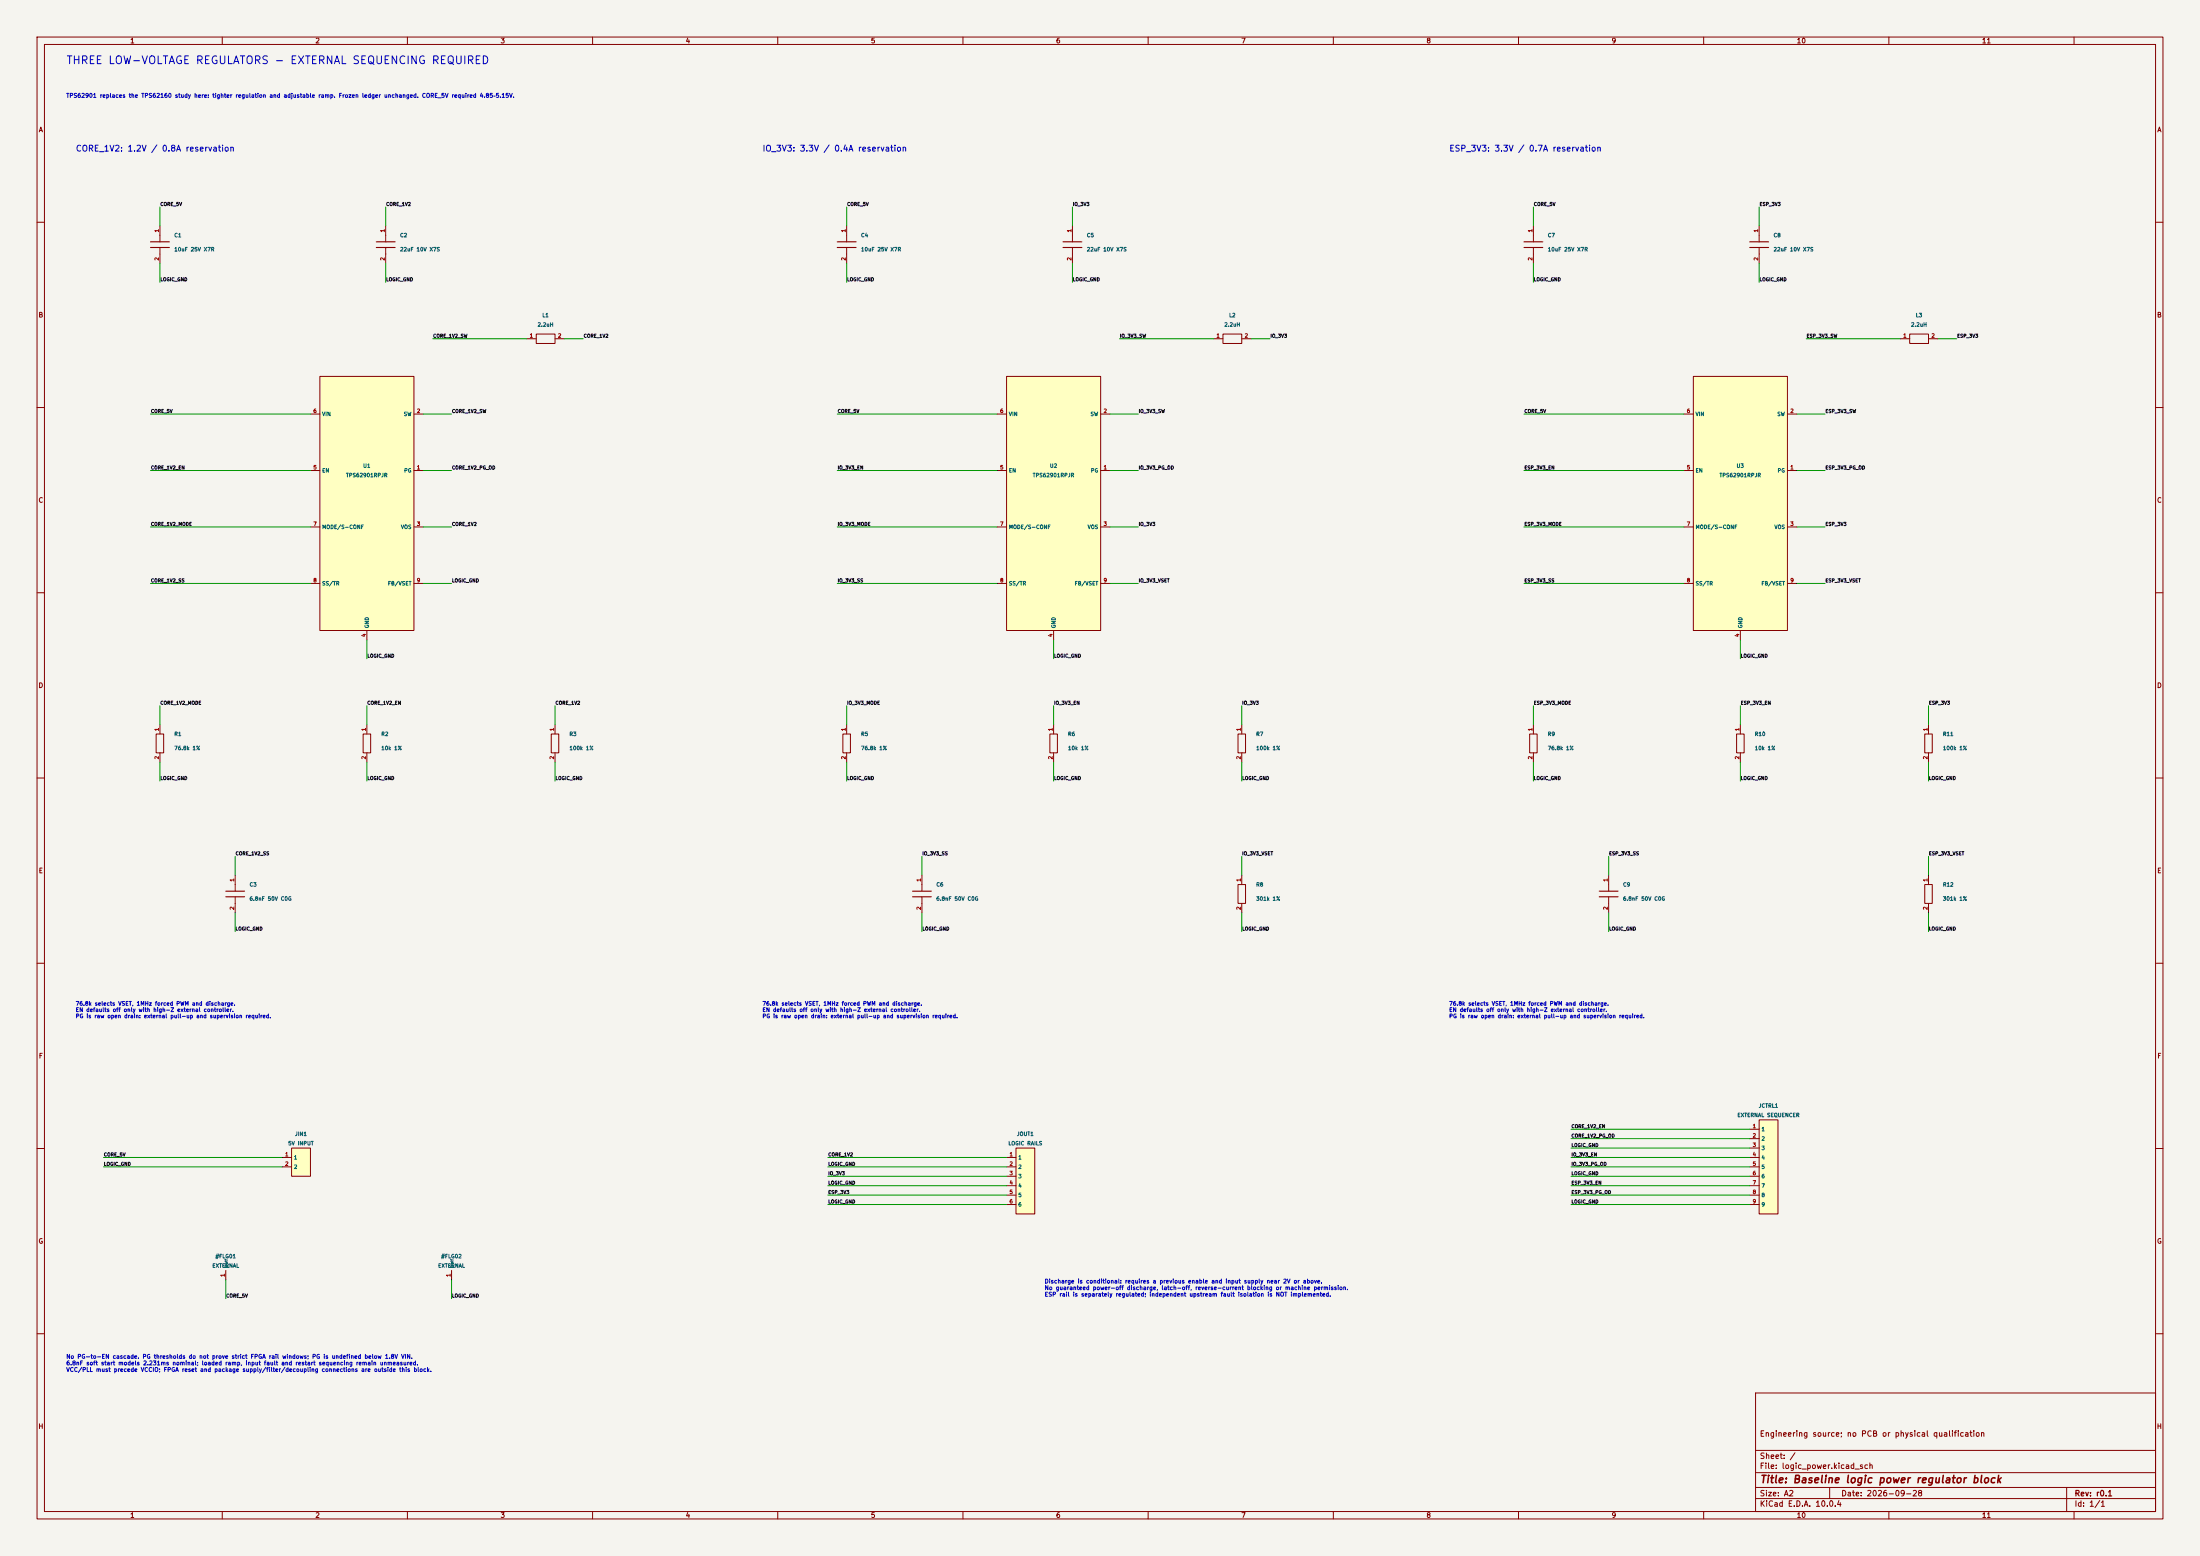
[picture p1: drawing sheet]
(kicad_sch (version 20250114) (generator "eeschema") (paper "A2") (title_block (title "Baseline logic power regulator block") (date "2026-09-28") (rev "r0.1") (comment 1 "Engineering source; no PCB or physical qualification")) (lib_symbols (symbol "CNC:TPS62901RPJR" (pin_names (offset 0.5)) (in_bom yes) (on_board yes) (property "Reference" "U" (at 0 0 0) (effects (font (size 1.0 1.0)) hide))(property "Value" "TPS62901RPJR" (at 0 0 0) (effects (font (size 1.0 1.0)) hide))(symbol "TPS62901RPJR_0_1" (rectangle (start -12.7 30.48) (end 12.7 -38.1) (stroke (width 0.254) (type default)) (fill (type background)))) (symbol "TPS62901RPJR_1_1" (pin open_collector line (at 15.24 5.08 180) (length 2.54) (name "PG" (effects (font (size 1.0 1.0)) )) (number "1" (effects (font (size 1.0 1.0)) )))(pin power_out line (at 15.24 20.32 180) (length 2.54) (name "SW" (effects (font (size 1.0 1.0)) )) (number "2" (effects (font (size 1.0 1.0)) )))(pin input line (at 15.24 -10.16 180) (length 2.54) (name "VOS" (effects (font (size 1.0 1.0)) )) (number "3" (effects (font (size 1.0 1.0)) )))(pin power_in line (at 0 -40.64 90) (length 2.54) (name "GND" (effects (font (size 1.0 1.0)) )) (number "4" (effects (font (size 1.0 1.0)) )))(pin input line (at -15.24 5.08 0) (length 2.54) (name "EN" (effects (font (size 1.0 1.0)) )) (number "5" (effects (font (size 1.0 1.0)) )))(pin power_in line (at -15.24 20.32 0) (length 2.54) (name "VIN" (effects (font (size 1.0 1.0)) )) (number "6" (effects (font (size 1.0 1.0)) )))(pin input line (at -15.24 -10.16 0) (length 2.54) (name "MODE/S-CONF" (effects (font (size 1.0 1.0)) )) (number "7" (effects (font (size 1.0 1.0)) )))(pin input line (at -15.24 -25.4 0) (length 2.54) (name "SS/TR" (effects (font (size 1.0 1.0)) )) (number "8" (effects (font (size 1.0 1.0)) )))(pin input line (at 15.24 -25.4 180) (length 2.54) (name "FB/VSET" (effects (font (size 1.0 1.0)) )) (number "9" (effects (font (size 1.0 1.0)) )))))(symbol "CNC:R" (pin_names (offset 0.5)) (in_bom yes) (on_board yes) (property "Reference" "R" (at 0 0 0) (effects (font (size 1.0 1.0)) hide))(property "Value" "R" (at 0 0 0) (effects (font (size 1.0 1.0)) hide))(symbol "R_0_1" (rectangle (start -1.016 2.54) (end 1.016 -2.54) (stroke (width 0.254) (type default)) (fill (type none)))) (symbol "R_1_1" (pin passive line (at 0 5.08 270) (length 2.54) (name "" (effects (font (size 1.0 1.0)) )) (number "1" (effects (font (size 1.0 1.0)) )))(pin passive line (at 0 -5.08 90) (length 2.54) (name "" (effects (font (size 1.0 1.0)) )) (number "2" (effects (font (size 1.0 1.0)) )))))(symbol "CNC:L" (pin_names (offset 0.5)) (in_bom yes) (on_board yes) (property "Reference" "L" (at 0 0 0) (effects (font (size 1.0 1.0)) hide))(property "Value" "L" (at 0 0 0) (effects (font (size 1.0 1.0)) hide))(symbol "L_0_1" (rectangle (start -2.54 1.27) (end 2.54 -1.27) (stroke (width 0.254) (type default)) (fill (type none)))) (symbol "L_1_1" (pin passive line (at -5.08 0 0) (length 2.54) (name "" (effects (font (size 1.0 1.0)) )) (number "1" (effects (font (size 1.0 1.0)) )))(pin passive line (at 5.08 0 180) (length 2.54) (name "" (effects (font (size 1.0 1.0)) )) (number "2" (effects (font (size 1.0 1.0)) )))))(symbol "CNC:C" (pin_names (offset 0.5)) (in_bom yes) (on_board yes) (property "Reference" "C" (at 0 0 0) (effects (font (size 1.0 1.0)) hide))(property "Value" "C" (at 0 0 0) (effects (font (size 1.0 1.0)) hide))(symbol "C_0_1" (polyline (pts (xy -2.54 0.762) (xy 2.54 0.762)) (stroke (width 0.3) (type default)) (fill (type none))) (polyline (pts (xy -2.54 -0.762) (xy 2.54 -0.762)) (stroke (width 0.3) (type default)) (fill (type none))) (polyline (pts (xy 0 2.54) (xy 0 0.762)) (stroke (width 0.254) (type default)) (fill (type none))) (polyline (pts (xy 0 -0.762) (xy 0 -2.54)) (stroke (width 0.254) (type default)) (fill (type none)))) (symbol "C_1_1" (pin passive line (at 0 5.08 270) (length 2.54) (name "" (effects (font (size 1.0 1.0)) )) (number "1" (effects (font (size 1.0 1.0)) )))(pin passive line (at 0 -5.08 90) (length 2.54) (name "" (effects (font (size 1.0 1.0)) )) (number "2" (effects (font (size 1.0 1.0)) )))))(symbol "CNC:Conn2" (pin_names (offset 0.5)) (in_bom yes) (on_board yes) (property "Reference" "J" (at 0 0 0) (effects (font (size 1.0 1.0)) hide))(property "Value" "Conn2" (at 0 0 0) (effects (font (size 1.0 1.0)) hide))(symbol "Conn2_0_1" (rectangle (start -2.54 2.54) (end 2.54 -5.08) (stroke (width 0.254) (type default)) (fill (type background)))) (symbol "Conn2_1_1" (pin passive line (at -5.08 0.0 0) (length 2.54) (name "1" (effects (font (size 1.0 1.0)) )) (number "1" (effects (font (size 1.0 1.0)) )))(pin passive line (at -5.08 -2.54 0) (length 2.54) (name "2" (effects (font (size 1.0 1.0)) )) (number "2" (effects (font (size 1.0 1.0)) )))))(symbol "CNC:Conn6" (pin_names (offset 0.5)) (in_bom yes) (on_board yes) (property "Reference" "J" (at 0 0 0) (effects (font (size 1.0 1.0)) hide))(property "Value" "Conn6" (at 0 0 0) (effects (font (size 1.0 1.0)) hide))(symbol "Conn6_0_1" (rectangle (start -2.54 2.54) (end 2.54 -15.24) (stroke (width 0.254) (type default)) (fill (type background)))) (symbol "Conn6_1_1" (pin passive line (at -5.08 0.0 0) (length 2.54) (name "1" (effects (font (size 1.0 1.0)) )) (number "1" (effects (font (size 1.0 1.0)) )))(pin passive line (at -5.08 -2.54 0) (length 2.54) (name "2" (effects (font (size 1.0 1.0)) )) (number "2" (effects (font (size 1.0 1.0)) )))(pin passive line (at -5.08 -5.08 0) (length 2.54) (name "3" (effects (font (size 1.0 1.0)) )) (number "3" (effects (font (size 1.0 1.0)) )))(pin passive line (at -5.08 -7.62 0) (length 2.54) (name "4" (effects (font (size 1.0 1.0)) )) (number "4" (effects (font (size 1.0 1.0)) )))(pin passive line (at -5.08 -10.16 0) (length 2.54) (name "5" (effects (font (size 1.0 1.0)) )) (number "5" (effects (font (size 1.0 1.0)) )))(pin passive line (at -5.08 -12.7 0) (length 2.54) (name "6" (effects (font (size 1.0 1.0)) )) (number "6" (effects (font (size 1.0 1.0)) )))))(symbol "CNC:Conn9" (pin_names (offset 0.5)) (in_bom yes) (on_board yes) (property "Reference" "J" (at 0 0 0) (effects (font (size 1.0 1.0)) hide))(property "Value" "Conn9" (at 0 0 0) (effects (font (size 1.0 1.0)) hide))(symbol "Conn9_0_1" (rectangle (start -2.54 2.54) (end 2.54 -22.86) (stroke (width 0.254) (type default)) (fill (type background)))) (symbol "Conn9_1_1" (pin passive line (at -5.08 0.0 0) (length 2.54) (name "1" (effects (font (size 1.0 1.0)) )) (number "1" (effects (font (size 1.0 1.0)) )))(pin passive line (at -5.08 -2.54 0) (length 2.54) (name "2" (effects (font (size 1.0 1.0)) )) (number "2" (effects (font (size 1.0 1.0)) )))(pin passive line (at -5.08 -5.08 0) (length 2.54) (name "3" (effects (font (size 1.0 1.0)) )) (number "3" (effects (font (size 1.0 1.0)) )))(pin passive line (at -5.08 -7.62 0) (length 2.54) (name "4" (effects (font (size 1.0 1.0)) )) (number "4" (effects (font (size 1.0 1.0)) )))(pin passive line (at -5.08 -10.16 0) (length 2.54) (name "5" (effects (font (size 1.0 1.0)) )) (number "5" (effects (font (size 1.0 1.0)) )))(pin passive line (at -5.08 -12.7 0) (length 2.54) (name "6" (effects (font (size 1.0 1.0)) )) (number "6" (effects (font (size 1.0 1.0)) )))(pin passive line (at -5.08 -15.24 0) (length 2.54) (name "7" (effects (font (size 1.0 1.0)) )) (number "7" (effects (font (size 1.0 1.0)) )))(pin passive line (at -5.08 -17.78 0) (length 2.54) (name "8" (effects (font (size 1.0 1.0)) )) (number "8" (effects (font (size 1.0 1.0)) )))(pin passive line (at -5.08 -20.32 0) (length 2.54) (name "9" (effects (font (size 1.0 1.0)) )) (number "9" (effects (font (size 1.0 1.0)) )))))(symbol "CNC:PWR_FLAG" (pin_names (offset 0.5)) (in_bom yes) (on_board yes) (property "Reference" "#FLG" (at 0 0 0) (effects (font (size 1.0 1.0)) hide))(property "Value" "PWR_FLAG" (at 0 0 0) (effects (font (size 1.0 1.0)) hide))(symbol "PWR_FLAG_0_1" ) (symbol "PWR_FLAG_1_1" (pin power_out line (at 0 0 90) (length 2.54) (name "pwr" (effects (font (size 1.0 1.0)) )) (number "1" (effects (font (size 1.0 1.0)) ))))))
(symbol (lib_id "CNC:TPS62901RPJR") (at 99.06 132.08 0) (unit 1) (in_bom yes) (on_board yes) (dnp no) (property "Reference" "U1" (at 99.06 125.73000000000002 0) (effects (font (size 1.0 1.0)) )) (property "Value" "TPS62901RPJR" (at 99.06 128.27 0) (effects (font (size 1.0 1.0)) ))(property "Footprint" "CNC_Power:TPS62901_RPJ9" (at 99.06 132.08 0) (effects (font (size 1.0 1.0)) hide)) (property "MPN" "TPS62901RPJR" (at 99.06 132.08 0) (effects (font (size 1.0 1.0)) hide)))
(wire (pts (xy 114.3 127.0) (xy 121.92 127.0)) (stroke (width 0) (type default)))
(label "CORE_1V2_PG_OD" (at 121.92 127.0 0) (effects (font (size 0.9 0.9)) (justify left bottom)))
(wire (pts (xy 114.3 111.76) (xy 121.92 111.76)) (stroke (width 0) (type default)))
(label "CORE_1V2_SW" (at 121.92 111.76 0) (effects (font (size 0.9 0.9)) (justify left bottom)))
(wire (pts (xy 114.3 142.24) (xy 121.92 142.24)) (stroke (width 0) (type default)))
(label "CORE_1V2" (at 121.92 142.24 0) (effects (font (size 0.9 0.9)) (justify left bottom)))
(wire (pts (xy 99.06 172.72) (xy 99.06 177.8)) (stroke (width 0) (type default)))
(label "LOGIC_GND" (at 99.06 177.8 0) (effects (font (size 0.9 0.9)) (justify left bottom)))
(wire (pts (xy 83.82 127.0) (xy 40.64 127.0)) (stroke (width 0) (type default)))
(label "CORE_1V2_EN" (at 40.64 127.0 0) (effects (font (size 0.9 0.9)) (justify left bottom)))
(wire (pts (xy 83.82 111.76) (xy 40.64 111.76)) (stroke (width 0) (type default)))
(label "CORE_5V" (at 40.64 111.76 0) (effects (font (size 0.9 0.9)) (justify left bottom)))
(wire (pts (xy 83.82 142.24) (xy 40.64 142.24)) (stroke (width 0) (type default)))
(label "CORE_1V2_MODE" (at 40.64 142.24 0) (effects (font (size 0.9 0.9)) (justify left bottom)))
(wire (pts (xy 83.82 157.48) (xy 40.64 157.48)) (stroke (width 0) (type default)))
(label "CORE_1V2_SS" (at 40.64 157.48 0) (effects (font (size 0.9 0.9)) (justify left bottom)))
(wire (pts (xy 114.3 157.48) (xy 121.92 157.48)) (stroke (width 0) (type default)))
(label "LOGIC_GND" (at 121.92 157.48 0) (effects (font (size 0.9 0.9)) (justify left bottom)))
(symbol (lib_id "CNC:L") (at 147.32 91.44 0) (unit 1) (in_bom yes) (on_board yes) (dnp no) (property "Reference" "L1" (at 147.32 85.09 0) (effects (font (size 1.0 1.0)) )) (property "Value" "2.2uH" (at 147.32 87.63 0) (effects (font (size 1.0 1.0)) ))(property "Footprint" "CNC_Power:XGL4020" (at 147.32 91.44 0) (effects (font (size 1.0 1.0)) hide)) (property "MPN" "XGL4020-222MEC" (at 147.32 91.44 0) (effects (font (size 1.0 1.0)) hide)))
(wire (pts (xy 142.24 91.44) (xy 116.84 91.44)) (stroke (width 0) (type default)))
(label "CORE_1V2_SW" (at 116.84 91.44 0) (effects (font (size 0.9 0.9)) (justify left bottom)))
(wire (pts (xy 152.4 91.44) (xy 157.48 91.44)) (stroke (width 0) (type default)))
(label "CORE_1V2" (at 157.48 91.44 0) (effects (font (size 0.9 0.9)) (justify left bottom)))
(symbol (lib_id "CNC:R") (at 43.18 200.66 0) (unit 1) (in_bom yes) (on_board yes) (dnp no) (property "Reference" "R1" (at 46.99 198.12 0) (effects (font (size 1.0 1.0)) (justify left))) (property "Value" "76.8k 1%" (at 46.99 201.93 0) (effects (font (size 1.0 1.0)) (justify left)))(property "Footprint" "Resistor_SMD:R_0603_1608Metric" (at 43.18 200.66 0) (effects (font (size 1.0 1.0)) hide)) (property "MPN" "CRCW060376K8FKEA" (at 43.18 200.66 0) (effects (font (size 1.0 1.0)) hide)))
(wire (pts (xy 43.18 195.58) (xy 43.18 190.5)) (stroke (width 0) (type default)))
(label "CORE_1V2_MODE" (at 43.18 190.5 0) (effects (font (size 0.9 0.9)) (justify left bottom)))
(wire (pts (xy 43.18 205.74) (xy 43.18 210.82)) (stroke (width 0) (type default)))
(label "LOGIC_GND" (at 43.18 210.82 0) (effects (font (size 0.9 0.9)) (justify left bottom)))
(symbol (lib_id "CNC:R") (at 99.06 200.66 0) (unit 1) (in_bom yes) (on_board yes) (dnp no) (property "Reference" "R2" (at 102.87 198.12 0) (effects (font (size 1.0 1.0)) (justify left))) (property "Value" "10k 1%" (at 102.87 201.93 0) (effects (font (size 1.0 1.0)) (justify left)))(property "Footprint" "Resistor_SMD:R_0603_1608Metric" (at 99.06 200.66 0) (effects (font (size 1.0 1.0)) hide)) (property "MPN" "CRCW060310K0FKEA" (at 99.06 200.66 0) (effects (font (size 1.0 1.0)) hide)))
(wire (pts (xy 99.06 195.58) (xy 99.06 190.5)) (stroke (width 0) (type default)))
(label "CORE_1V2_EN" (at 99.06 190.5 0) (effects (font (size 0.9 0.9)) (justify left bottom)))
(wire (pts (xy 99.06 205.74) (xy 99.06 210.82)) (stroke (width 0) (type default)))
(label "LOGIC_GND" (at 99.06 210.82 0) (effects (font (size 0.9 0.9)) (justify left bottom)))
(symbol (lib_id "CNC:R") (at 149.86 200.66 0) (unit 1) (in_bom yes) (on_board yes) (dnp no) (property "Reference" "R3" (at 153.67000000000002 198.12 0) (effects (font (size 1.0 1.0)) (justify left))) (property "Value" "100k 1%" (at 153.67000000000002 201.93 0) (effects (font (size 1.0 1.0)) (justify left)))(property "Footprint" "Resistor_SMD:R_0603_1608Metric" (at 149.86 200.66 0) (effects (font (size 1.0 1.0)) hide)) (property "MPN" "CRCW0603100KFKEA" (at 149.86 200.66 0) (effects (font (size 1.0 1.0)) hide)))
(wire (pts (xy 149.86 195.58) (xy 149.86 190.5)) (stroke (width 0) (type default)))
(label "CORE_1V2" (at 149.86 190.5 0) (effects (font (size 0.9 0.9)) (justify left bottom)))
(wire (pts (xy 149.86 205.74) (xy 149.86 210.82)) (stroke (width 0) (type default)))
(label "LOGIC_GND" (at 149.86 210.82 0) (effects (font (size 0.9 0.9)) (justify left bottom)))
(symbol (lib_id "CNC:C") (at 43.18 66.04 0) (unit 1) (in_bom yes) (on_board yes) (dnp no) (property "Reference" "C1" (at 46.99 63.50000000000001 0) (effects (font (size 1.0 1.0)) (justify left))) (property "Value" "10uF 25V X7R" (at 46.99 67.31 0) (effects (font (size 1.0 1.0)) (justify left)))(property "Footprint" "Capacitor_SMD:C_1206_3216Metric" (at 43.18 66.04 0) (effects (font (size 1.0 1.0)) hide)) (property "MPN" "C3216X7R1E106K160AB" (at 43.18 66.04 0) (effects (font (size 1.0 1.0)) hide)))
(wire (pts (xy 43.18 60.96) (xy 43.18 55.88)) (stroke (width 0) (type default)))
(label "CORE_5V" (at 43.18 55.88 0) (effects (font (size 0.9 0.9)) (justify left bottom)))
(wire (pts (xy 43.18 71.12) (xy 43.18 76.2)) (stroke (width 0) (type default)))
(label "LOGIC_GND" (at 43.18 76.2 0) (effects (font (size 0.9 0.9)) (justify left bottom)))
(symbol (lib_id "CNC:C") (at 104.14 66.04 0) (unit 1) (in_bom yes) (on_board yes) (dnp no) (property "Reference" "C2" (at 107.95 63.50000000000001 0) (effects (font (size 1.0 1.0)) (justify left))) (property "Value" "22uF 10V X7S" (at 107.95 67.31 0) (effects (font (size 1.0 1.0)) (justify left)))(property "Footprint" "Capacitor_SMD:C_0805_2012Metric" (at 104.14 66.04 0) (effects (font (size 1.0 1.0)) hide)) (property "MPN" "C2012X7S1A226M125AC" (at 104.14 66.04 0) (effects (font (size 1.0 1.0)) hide)))
(wire (pts (xy 104.14 60.96) (xy 104.14 55.88)) (stroke (width 0) (type default)))
(label "CORE_1V2" (at 104.14 55.88 0) (effects (font (size 0.9 0.9)) (justify left bottom)))
(wire (pts (xy 104.14 71.12) (xy 104.14 76.2)) (stroke (width 0) (type default)))
(label "LOGIC_GND" (at 104.14 76.2 0) (effects (font (size 0.9 0.9)) (justify left bottom)))
(symbol (lib_id "CNC:C") (at 63.5 241.3 0) (unit 1) (in_bom yes) (on_board yes) (dnp no) (property "Reference" "C3" (at 67.31 238.76000000000002 0) (effects (font (size 1.0 1.0)) (justify left))) (property "Value" "6.8nF 50V C0G" (at 67.31 242.57000000000002 0) (effects (font (size 1.0 1.0)) (justify left)))(property "Footprint" "Capacitor_SMD:C_0603_1608Metric" (at 63.5 241.3 0) (effects (font (size 1.0 1.0)) hide)) (property "MPN" "GRM1885C1H682JA01D" (at 63.5 241.3 0) (effects (font (size 1.0 1.0)) hide)))
(wire (pts (xy 63.5 236.22) (xy 63.5 231.14)) (stroke (width 0) (type default)))
(label "CORE_1V2_SS" (at 63.5 231.14 0) (effects (font (size 0.9 0.9)) (justify left bottom)))
(wire (pts (xy 63.5 246.38) (xy 63.5 251.46)) (stroke (width 0) (type default)))
(label "LOGIC_GND" (at 63.5 251.46 0) (effects (font (size 0.9 0.9)) (justify left bottom)))
(text "CORE_1V2: 1.2V / 0.8A reservation" (at 20.32 39.37 0) (effects (font (size 1.6 1.6)) (justify left top)))
(text "76.8k selects VSET, 1MHz forced PWM and discharge.\nEN defaults off only with high-Z external controller.\nPG is raw open drain: external pull-up and supervision required." (at 20.32 270.51 0) (effects (font (size 1.05 1.05)) (justify left top)))
(symbol (lib_id "CNC:TPS62901RPJR") (at 284.48 132.08 0) (unit 1) (in_bom yes) (on_board yes) (dnp no) (property "Reference" "U2" (at 284.48 125.73000000000002 0) (effects (font (size 1.0 1.0)) )) (property "Value" "TPS62901RPJR" (at 284.48 128.27 0) (effects (font (size 1.0 1.0)) ))(property "Footprint" "CNC_Power:TPS62901_RPJ9" (at 284.48 132.08 0) (effects (font (size 1.0 1.0)) hide)) (property "MPN" "TPS62901RPJR" (at 284.48 132.08 0) (effects (font (size 1.0 1.0)) hide)))
(wire (pts (xy 299.72 127.0) (xy 307.34 127.0)) (stroke (width 0) (type default)))
(label "IO_3V3_PG_OD" (at 307.34 127.0 0) (effects (font (size 0.9 0.9)) (justify left bottom)))
(wire (pts (xy 299.72 111.76) (xy 307.34 111.76)) (stroke (width 0) (type default)))
(label "IO_3V3_SW" (at 307.34 111.76 0) (effects (font (size 0.9 0.9)) (justify left bottom)))
(wire (pts (xy 299.72 142.24) (xy 307.34 142.24)) (stroke (width 0) (type default)))
(label "IO_3V3" (at 307.34 142.24 0) (effects (font (size 0.9 0.9)) (justify left bottom)))
(wire (pts (xy 284.48 172.72) (xy 284.48 177.8)) (stroke (width 0) (type default)))
(label "LOGIC_GND" (at 284.48 177.8 0) (effects (font (size 0.9 0.9)) (justify left bottom)))
(wire (pts (xy 269.24 127.0) (xy 226.06 127.0)) (stroke (width 0) (type default)))
(label "IO_3V3_EN" (at 226.06 127.0 0) (effects (font (size 0.9 0.9)) (justify left bottom)))
(wire (pts (xy 269.24 111.76) (xy 226.06 111.76)) (stroke (width 0) (type default)))
(label "CORE_5V" (at 226.06 111.76 0) (effects (font (size 0.9 0.9)) (justify left bottom)))
(wire (pts (xy 269.24 142.24) (xy 226.06 142.24)) (stroke (width 0) (type default)))
(label "IO_3V3_MODE" (at 226.06 142.24 0) (effects (font (size 0.9 0.9)) (justify left bottom)))
(wire (pts (xy 269.24 157.48) (xy 226.06 157.48)) (stroke (width 0) (type default)))
(label "IO_3V3_SS" (at 226.06 157.48 0) (effects (font (size 0.9 0.9)) (justify left bottom)))
(wire (pts (xy 299.72 157.48) (xy 307.34 157.48)) (stroke (width 0) (type default)))
(label "IO_3V3_VSET" (at 307.34 157.48 0) (effects (font (size 0.9 0.9)) (justify left bottom)))
(symbol (lib_id "CNC:L") (at 332.74 91.44 0) (unit 1) (in_bom yes) (on_board yes) (dnp no) (property "Reference" "L2" (at 332.74 85.09 0) (effects (font (size 1.0 1.0)) )) (property "Value" "2.2uH" (at 332.74 87.63 0) (effects (font (size 1.0 1.0)) ))(property "Footprint" "CNC_Power:XGL4020" (at 332.74 91.44 0) (effects (font (size 1.0 1.0)) hide)) (property "MPN" "XGL4020-222MEC" (at 332.74 91.44 0) (effects (font (size 1.0 1.0)) hide)))
(wire (pts (xy 327.66 91.44) (xy 302.26 91.44)) (stroke (width 0) (type default)))
(label "IO_3V3_SW" (at 302.26 91.44 0) (effects (font (size 0.9 0.9)) (justify left bottom)))
(wire (pts (xy 337.82 91.44) (xy 342.9 91.44)) (stroke (width 0) (type default)))
(label "IO_3V3" (at 342.9 91.44 0) (effects (font (size 0.9 0.9)) (justify left bottom)))
(symbol (lib_id "CNC:R") (at 228.6 200.66 0) (unit 1) (in_bom yes) (on_board yes) (dnp no) (property "Reference" "R5" (at 232.41 198.12 0) (effects (font (size 1.0 1.0)) (justify left))) (property "Value" "76.8k 1%" (at 232.41 201.93 0) (effects (font (size 1.0 1.0)) (justify left)))(property "Footprint" "Resistor_SMD:R_0603_1608Metric" (at 228.6 200.66 0) (effects (font (size 1.0 1.0)) hide)) (property "MPN" "CRCW060376K8FKEA" (at 228.6 200.66 0) (effects (font (size 1.0 1.0)) hide)))
(wire (pts (xy 228.6 195.58) (xy 228.6 190.5)) (stroke (width 0) (type default)))
(label "IO_3V3_MODE" (at 228.6 190.5 0) (effects (font (size 0.9 0.9)) (justify left bottom)))
(wire (pts (xy 228.6 205.74) (xy 228.6 210.82)) (stroke (width 0) (type default)))
(label "LOGIC_GND" (at 228.6 210.82 0) (effects (font (size 0.9 0.9)) (justify left bottom)))
(symbol (lib_id "CNC:R") (at 284.48 200.66 0) (unit 1) (in_bom yes) (on_board yes) (dnp no) (property "Reference" "R6" (at 288.29 198.12 0) (effects (font (size 1.0 1.0)) (justify left))) (property "Value" "10k 1%" (at 288.29 201.93 0) (effects (font (size 1.0 1.0)) (justify left)))(property "Footprint" "Resistor_SMD:R_0603_1608Metric" (at 284.48 200.66 0) (effects (font (size 1.0 1.0)) hide)) (property "MPN" "CRCW060310K0FKEA" (at 284.48 200.66 0) (effects (font (size 1.0 1.0)) hide)))
(wire (pts (xy 284.48 195.58) (xy 284.48 190.5)) (stroke (width 0) (type default)))
(label "IO_3V3_EN" (at 284.48 190.5 0) (effects (font (size 0.9 0.9)) (justify left bottom)))
(wire (pts (xy 284.48 205.74) (xy 284.48 210.82)) (stroke (width 0) (type default)))
(label "LOGIC_GND" (at 284.48 210.82 0) (effects (font (size 0.9 0.9)) (justify left bottom)))
(symbol (lib_id "CNC:R") (at 335.28 200.66 0) (unit 1) (in_bom yes) (on_board yes) (dnp no) (property "Reference" "R7" (at 339.09 198.12 0) (effects (font (size 1.0 1.0)) (justify left))) (property "Value" "100k 1%" (at 339.09 201.93 0) (effects (font (size 1.0 1.0)) (justify left)))(property "Footprint" "Resistor_SMD:R_0603_1608Metric" (at 335.28 200.66 0) (effects (font (size 1.0 1.0)) hide)) (property "MPN" "CRCW0603100KFKEA" (at 335.28 200.66 0) (effects (font (size 1.0 1.0)) hide)))
(wire (pts (xy 335.28 195.58) (xy 335.28 190.5)) (stroke (width 0) (type default)))
(label "IO_3V3" (at 335.28 190.5 0) (effects (font (size 0.9 0.9)) (justify left bottom)))
(wire (pts (xy 335.28 205.74) (xy 335.28 210.82)) (stroke (width 0) (type default)))
(label "LOGIC_GND" (at 335.28 210.82 0) (effects (font (size 0.9 0.9)) (justify left bottom)))
(symbol (lib_id "CNC:R") (at 335.28 241.3 0) (unit 1) (in_bom yes) (on_board yes) (dnp no) (property "Reference" "R8" (at 339.09 238.76000000000002 0) (effects (font (size 1.0 1.0)) (justify left))) (property "Value" "301k 1%" (at 339.09 242.57000000000002 0) (effects (font (size 1.0 1.0)) (justify left)))(property "Footprint" "Resistor_SMD:R_0603_1608Metric" (at 335.28 241.3 0) (effects (font (size 1.0 1.0)) hide)) (property "MPN" "CRCW0603301KFKEA" (at 335.28 241.3 0) (effects (font (size 1.0 1.0)) hide)))
(wire (pts (xy 335.28 236.22) (xy 335.28 231.14)) (stroke (width 0) (type default)))
(label "IO_3V3_VSET" (at 335.28 231.14 0) (effects (font (size 0.9 0.9)) (justify left bottom)))
(wire (pts (xy 335.28 246.38) (xy 335.28 251.46)) (stroke (width 0) (type default)))
(label "LOGIC_GND" (at 335.28 251.46 0) (effects (font (size 0.9 0.9)) (justify left bottom)))
(symbol (lib_id "CNC:C") (at 228.6 66.04 0) (unit 1) (in_bom yes) (on_board yes) (dnp no) (property "Reference" "C4" (at 232.41 63.50000000000001 0) (effects (font (size 1.0 1.0)) (justify left))) (property "Value" "10uF 25V X7R" (at 232.41 67.31 0) (effects (font (size 1.0 1.0)) (justify left)))(property "Footprint" "Capacitor_SMD:C_1206_3216Metric" (at 228.6 66.04 0) (effects (font (size 1.0 1.0)) hide)) (property "MPN" "C3216X7R1E106K160AB" (at 228.6 66.04 0) (effects (font (size 1.0 1.0)) hide)))
(wire (pts (xy 228.6 60.96) (xy 228.6 55.88)) (stroke (width 0) (type default)))
(label "CORE_5V" (at 228.6 55.88 0) (effects (font (size 0.9 0.9)) (justify left bottom)))
(wire (pts (xy 228.6 71.12) (xy 228.6 76.2)) (stroke (width 0) (type default)))
(label "LOGIC_GND" (at 228.6 76.2 0) (effects (font (size 0.9 0.9)) (justify left bottom)))
(symbol (lib_id "CNC:C") (at 289.56 66.04 0) (unit 1) (in_bom yes) (on_board yes) (dnp no) (property "Reference" "C5" (at 293.37 63.50000000000001 0) (effects (font (size 1.0 1.0)) (justify left))) (property "Value" "22uF 10V X7S" (at 293.37 67.31 0) (effects (font (size 1.0 1.0)) (justify left)))(property "Footprint" "Capacitor_SMD:C_0805_2012Metric" (at 289.56 66.04 0) (effects (font (size 1.0 1.0)) hide)) (property "MPN" "C2012X7S1A226M125AC" (at 289.56 66.04 0) (effects (font (size 1.0 1.0)) hide)))
(wire (pts (xy 289.56 60.96) (xy 289.56 55.88)) (stroke (width 0) (type default)))
(label "IO_3V3" (at 289.56 55.88 0) (effects (font (size 0.9 0.9)) (justify left bottom)))
(wire (pts (xy 289.56 71.12) (xy 289.56 76.2)) (stroke (width 0) (type default)))
(label "LOGIC_GND" (at 289.56 76.2 0) (effects (font (size 0.9 0.9)) (justify left bottom)))
(symbol (lib_id "CNC:C") (at 248.92 241.3 0) (unit 1) (in_bom yes) (on_board yes) (dnp no) (property "Reference" "C6" (at 252.73 238.76000000000002 0) (effects (font (size 1.0 1.0)) (justify left))) (property "Value" "6.8nF 50V C0G" (at 252.73 242.57000000000002 0) (effects (font (size 1.0 1.0)) (justify left)))(property "Footprint" "Capacitor_SMD:C_0603_1608Metric" (at 248.92 241.3 0) (effects (font (size 1.0 1.0)) hide)) (property "MPN" "GRM1885C1H682JA01D" (at 248.92 241.3 0) (effects (font (size 1.0 1.0)) hide)))
(wire (pts (xy 248.92 236.22) (xy 248.92 231.14)) (stroke (width 0) (type default)))
(label "IO_3V3_SS" (at 248.92 231.14 0) (effects (font (size 0.9 0.9)) (justify left bottom)))
(wire (pts (xy 248.92 246.38) (xy 248.92 251.46)) (stroke (width 0) (type default)))
(label "LOGIC_GND" (at 248.92 251.46 0) (effects (font (size 0.9 0.9)) (justify left bottom)))
(text "IO_3V3: 3.3V / 0.4A reservation" (at 205.73999999999998 39.37 0) (effects (font (size 1.6 1.6)) (justify left top)))
(text "76.8k selects VSET, 1MHz forced PWM and discharge.\nEN defaults off only with high-Z external controller.\nPG is raw open drain: external pull-up and supervision required." (at 205.73999999999998 270.51 0) (effects (font (size 1.05 1.05)) (justify left top)))
(symbol (lib_id "CNC:TPS62901RPJR") (at 469.9 132.08 0) (unit 1) (in_bom yes) (on_board yes) (dnp no) (property "Reference" "U3" (at 469.9 125.73000000000002 0) (effects (font (size 1.0 1.0)) )) (property "Value" "TPS62901RPJR" (at 469.9 128.27 0) (effects (font (size 1.0 1.0)) ))(property "Footprint" "CNC_Power:TPS62901_RPJ9" (at 469.9 132.08 0) (effects (font (size 1.0 1.0)) hide)) (property "MPN" "TPS62901RPJR" (at 469.9 132.08 0) (effects (font (size 1.0 1.0)) hide)))
(wire (pts (xy 485.14 127.0) (xy 492.76 127.0)) (stroke (width 0) (type default)))
(label "ESP_3V3_PG_OD" (at 492.76 127.0 0) (effects (font (size 0.9 0.9)) (justify left bottom)))
(wire (pts (xy 485.14 111.76) (xy 492.76 111.76)) (stroke (width 0) (type default)))
(label "ESP_3V3_SW" (at 492.76 111.76 0) (effects (font (size 0.9 0.9)) (justify left bottom)))
(wire (pts (xy 485.14 142.24) (xy 492.76 142.24)) (stroke (width 0) (type default)))
(label "ESP_3V3" (at 492.76 142.24 0) (effects (font (size 0.9 0.9)) (justify left bottom)))
(wire (pts (xy 469.9 172.72) (xy 469.9 177.8)) (stroke (width 0) (type default)))
(label "LOGIC_GND" (at 469.9 177.8 0) (effects (font (size 0.9 0.9)) (justify left bottom)))
(wire (pts (xy 454.66 127.0) (xy 411.48 127.0)) (stroke (width 0) (type default)))
(label "ESP_3V3_EN" (at 411.48 127.0 0) (effects (font (size 0.9 0.9)) (justify left bottom)))
(wire (pts (xy 454.66 111.76) (xy 411.48 111.76)) (stroke (width 0) (type default)))
(label "CORE_5V" (at 411.48 111.76 0) (effects (font (size 0.9 0.9)) (justify left bottom)))
(wire (pts (xy 454.66 142.24) (xy 411.48 142.24)) (stroke (width 0) (type default)))
(label "ESP_3V3_MODE" (at 411.48 142.24 0) (effects (font (size 0.9 0.9)) (justify left bottom)))
(wire (pts (xy 454.66 157.48) (xy 411.48 157.48)) (stroke (width 0) (type default)))
(label "ESP_3V3_SS" (at 411.48 157.48 0) (effects (font (size 0.9 0.9)) (justify left bottom)))
(wire (pts (xy 485.14 157.48) (xy 492.76 157.48)) (stroke (width 0) (type default)))
(label "ESP_3V3_VSET" (at 492.76 157.48 0) (effects (font (size 0.9 0.9)) (justify left bottom)))
(symbol (lib_id "CNC:L") (at 518.16 91.44 0) (unit 1) (in_bom yes) (on_board yes) (dnp no) (property "Reference" "L3" (at 518.16 85.09 0) (effects (font (size 1.0 1.0)) )) (property "Value" "2.2uH" (at 518.16 87.63 0) (effects (font (size 1.0 1.0)) ))(property "Footprint" "CNC_Power:XGL4020" (at 518.16 91.44 0) (effects (font (size 1.0 1.0)) hide)) (property "MPN" "XGL4020-222MEC" (at 518.16 91.44 0) (effects (font (size 1.0 1.0)) hide)))
(wire (pts (xy 513.08 91.44) (xy 487.68 91.44)) (stroke (width 0) (type default)))
(label "ESP_3V3_SW" (at 487.68 91.44 0) (effects (font (size 0.9 0.9)) (justify left bottom)))
(wire (pts (xy 523.24 91.44) (xy 528.32 91.44)) (stroke (width 0) (type default)))
(label "ESP_3V3" (at 528.32 91.44 0) (effects (font (size 0.9 0.9)) (justify left bottom)))
(symbol (lib_id "CNC:R") (at 414.02 200.66 0) (unit 1) (in_bom yes) (on_board yes) (dnp no) (property "Reference" "R9" (at 417.83 198.12 0) (effects (font (size 1.0 1.0)) (justify left))) (property "Value" "76.8k 1%" (at 417.83 201.93 0) (effects (font (size 1.0 1.0)) (justify left)))(property "Footprint" "Resistor_SMD:R_0603_1608Metric" (at 414.02 200.66 0) (effects (font (size 1.0 1.0)) hide)) (property "MPN" "CRCW060376K8FKEA" (at 414.02 200.66 0) (effects (font (size 1.0 1.0)) hide)))
(wire (pts (xy 414.02 195.58) (xy 414.02 190.5)) (stroke (width 0) (type default)))
(label "ESP_3V3_MODE" (at 414.02 190.5 0) (effects (font (size 0.9 0.9)) (justify left bottom)))
(wire (pts (xy 414.02 205.74) (xy 414.02 210.82)) (stroke (width 0) (type default)))
(label "LOGIC_GND" (at 414.02 210.82 0) (effects (font (size 0.9 0.9)) (justify left bottom)))
(symbol (lib_id "CNC:R") (at 469.9 200.66 0) (unit 1) (in_bom yes) (on_board yes) (dnp no) (property "Reference" "R10" (at 473.71 198.12 0) (effects (font (size 1.0 1.0)) (justify left))) (property "Value" "10k 1%" (at 473.71 201.93 0) (effects (font (size 1.0 1.0)) (justify left)))(property "Footprint" "Resistor_SMD:R_0603_1608Metric" (at 469.9 200.66 0) (effects (font (size 1.0 1.0)) hide)) (property "MPN" "CRCW060310K0FKEA" (at 469.9 200.66 0) (effects (font (size 1.0 1.0)) hide)))
(wire (pts (xy 469.9 195.58) (xy 469.9 190.5)) (stroke (width 0) (type default)))
(label "ESP_3V3_EN" (at 469.9 190.5 0) (effects (font (size 0.9 0.9)) (justify left bottom)))
(wire (pts (xy 469.9 205.74) (xy 469.9 210.82)) (stroke (width 0) (type default)))
(label "LOGIC_GND" (at 469.9 210.82 0) (effects (font (size 0.9 0.9)) (justify left bottom)))
(symbol (lib_id "CNC:R") (at 520.7 200.66 0) (unit 1) (in_bom yes) (on_board yes) (dnp no) (property "Reference" "R11" (at 524.51 198.12 0) (effects (font (size 1.0 1.0)) (justify left))) (property "Value" "100k 1%" (at 524.51 201.93 0) (effects (font (size 1.0 1.0)) (justify left)))(property "Footprint" "Resistor_SMD:R_0603_1608Metric" (at 520.7 200.66 0) (effects (font (size 1.0 1.0)) hide)) (property "MPN" "CRCW0603100KFKEA" (at 520.7 200.66 0) (effects (font (size 1.0 1.0)) hide)))
(wire (pts (xy 520.7 195.58) (xy 520.7 190.5)) (stroke (width 0) (type default)))
(label "ESP_3V3" (at 520.7 190.5 0) (effects (font (size 0.9 0.9)) (justify left bottom)))
(wire (pts (xy 520.7 205.74) (xy 520.7 210.82)) (stroke (width 0) (type default)))
(label "LOGIC_GND" (at 520.7 210.82 0) (effects (font (size 0.9 0.9)) (justify left bottom)))
(symbol (lib_id "CNC:R") (at 520.7 241.3 0) (unit 1) (in_bom yes) (on_board yes) (dnp no) (property "Reference" "R12" (at 524.51 238.76000000000002 0) (effects (font (size 1.0 1.0)) (justify left))) (property "Value" "301k 1%" (at 524.51 242.57000000000002 0) (effects (font (size 1.0 1.0)) (justify left)))(property "Footprint" "Resistor_SMD:R_0603_1608Metric" (at 520.7 241.3 0) (effects (font (size 1.0 1.0)) hide)) (property "MPN" "CRCW0603301KFKEA" (at 520.7 241.3 0) (effects (font (size 1.0 1.0)) hide)))
(wire (pts (xy 520.7 236.22) (xy 520.7 231.14)) (stroke (width 0) (type default)))
(label "ESP_3V3_VSET" (at 520.7 231.14 0) (effects (font (size 0.9 0.9)) (justify left bottom)))
(wire (pts (xy 520.7 246.38) (xy 520.7 251.46)) (stroke (width 0) (type default)))
(label "LOGIC_GND" (at 520.7 251.46 0) (effects (font (size 0.9 0.9)) (justify left bottom)))
(symbol (lib_id "CNC:C") (at 414.02 66.04 0) (unit 1) (in_bom yes) (on_board yes) (dnp no) (property "Reference" "C7" (at 417.83 63.50000000000001 0) (effects (font (size 1.0 1.0)) (justify left))) (property "Value" "10uF 25V X7R" (at 417.83 67.31 0) (effects (font (size 1.0 1.0)) (justify left)))(property "Footprint" "Capacitor_SMD:C_1206_3216Metric" (at 414.02 66.04 0) (effects (font (size 1.0 1.0)) hide)) (property "MPN" "C3216X7R1E106K160AB" (at 414.02 66.04 0) (effects (font (size 1.0 1.0)) hide)))
(wire (pts (xy 414.02 60.96) (xy 414.02 55.88)) (stroke (width 0) (type default)))
(label "CORE_5V" (at 414.02 55.88 0) (effects (font (size 0.9 0.9)) (justify left bottom)))
(wire (pts (xy 414.02 71.12) (xy 414.02 76.2)) (stroke (width 0) (type default)))
(label "LOGIC_GND" (at 414.02 76.2 0) (effects (font (size 0.9 0.9)) (justify left bottom)))
(symbol (lib_id "CNC:C") (at 474.97999999999996 66.04 0) (unit 1) (in_bom yes) (on_board yes) (dnp no) (property "Reference" "C8" (at 478.78999999999996 63.50000000000001 0) (effects (font (size 1.0 1.0)) (justify left))) (property "Value" "22uF 10V X7S" (at 478.78999999999996 67.31 0) (effects (font (size 1.0 1.0)) (justify left)))(property "Footprint" "Capacitor_SMD:C_0805_2012Metric" (at 474.97999999999996 66.04 0) (effects (font (size 1.0 1.0)) hide)) (property "MPN" "C2012X7S1A226M125AC" (at 474.97999999999996 66.04 0) (effects (font (size 1.0 1.0)) hide)))
(wire (pts (xy 474.98 60.96) (xy 474.98 55.88)) (stroke (width 0) (type default)))
(label "ESP_3V3" (at 474.98 55.88 0) (effects (font (size 0.9 0.9)) (justify left bottom)))
(wire (pts (xy 474.98 71.12) (xy 474.98 76.2)) (stroke (width 0) (type default)))
(label "LOGIC_GND" (at 474.98 76.2 0) (effects (font (size 0.9 0.9)) (justify left bottom)))
(symbol (lib_id "CNC:C") (at 434.34 241.3 0) (unit 1) (in_bom yes) (on_board yes) (dnp no) (property "Reference" "C9" (at 438.15 238.76000000000002 0) (effects (font (size 1.0 1.0)) (justify left))) (property "Value" "6.8nF 50V C0G" (at 438.15 242.57000000000002 0) (effects (font (size 1.0 1.0)) (justify left)))(property "Footprint" "Capacitor_SMD:C_0603_1608Metric" (at 434.34 241.3 0) (effects (font (size 1.0 1.0)) hide)) (property "MPN" "GRM1885C1H682JA01D" (at 434.34 241.3 0) (effects (font (size 1.0 1.0)) hide)))
(wire (pts (xy 434.34 236.22) (xy 434.34 231.14)) (stroke (width 0) (type default)))
(label "ESP_3V3_SS" (at 434.34 231.14 0) (effects (font (size 0.9 0.9)) (justify left bottom)))
(wire (pts (xy 434.34 246.38) (xy 434.34 251.46)) (stroke (width 0) (type default)))
(label "LOGIC_GND" (at 434.34 251.46 0) (effects (font (size 0.9 0.9)) (justify left bottom)))
(text "ESP_3V3: 3.3V / 0.7A reservation" (at 391.15999999999997 39.37 0) (effects (font (size 1.6 1.6)) (justify left top)))
(text "76.8k selects VSET, 1MHz forced PWM and discharge.\nEN defaults off only with high-Z external controller.\nPG is raw open drain: external pull-up and supervision required." (at 391.15999999999997 270.51 0) (effects (font (size 1.05 1.05)) (justify left top)))
(symbol (lib_id "CNC:Conn2") (at 81.28 312.42 0) (unit 1) (in_bom yes) (on_board yes) (dnp no) (property "Reference" "JIN1" (at 81.28 306.07 0) (effects (font (size 1.0 1.0)) )) (property "Value" "5V INPUT" (at 81.28 308.61 0) (effects (font (size 1.0 1.0)) ))(property "Footprint" "" (at 81.28 312.42 0) (effects (font (size 1.0 1.0)) hide)) (property "MPN" "" (at 81.28 312.42 0) (effects (font (size 1.0 1.0)) hide)))
(wire (pts (xy 76.2 312.42) (xy 27.94 312.42)) (stroke (width 0) (type default)))
(label "CORE_5V" (at 27.94 312.42 0) (effects (font (size 0.9 0.9)) (justify left bottom)))
(wire (pts (xy 76.2 314.96) (xy 27.94 314.96)) (stroke (width 0) (type default)))
(label "LOGIC_GND" (at 27.94 314.96 0) (effects (font (size 0.9 0.9)) (justify left bottom)))
(symbol (lib_id "CNC:Conn6") (at 276.86 312.42 0) (unit 1) (in_bom yes) (on_board yes) (dnp no) (property "Reference" "JOUT1" (at 276.86 306.07 0) (effects (font (size 1.0 1.0)) )) (property "Value" "LOGIC RAILS" (at 276.86 308.61 0) (effects (font (size 1.0 1.0)) ))(property "Footprint" "" (at 276.86 312.42 0) (effects (font (size 1.0 1.0)) hide)) (property "MPN" "" (at 276.86 312.42 0) (effects (font (size 1.0 1.0)) hide)))
(wire (pts (xy 271.78 312.42) (xy 223.52 312.42)) (stroke (width 0) (type default)))
(label "CORE_1V2" (at 223.52 312.42 0) (effects (font (size 0.9 0.9)) (justify left bottom)))
(wire (pts (xy 271.78 314.96) (xy 223.52 314.96)) (stroke (width 0) (type default)))
(label "LOGIC_GND" (at 223.52 314.96 0) (effects (font (size 0.9 0.9)) (justify left bottom)))
(wire (pts (xy 271.78 317.5) (xy 223.52 317.5)) (stroke (width 0) (type default)))
(label "IO_3V3" (at 223.52 317.5 0) (effects (font (size 0.9 0.9)) (justify left bottom)))
(wire (pts (xy 271.78 320.04) (xy 223.52 320.04)) (stroke (width 0) (type default)))
(label "LOGIC_GND" (at 223.52 320.04 0) (effects (font (size 0.9 0.9)) (justify left bottom)))
(wire (pts (xy 271.78 322.58) (xy 223.52 322.58)) (stroke (width 0) (type default)))
(label "ESP_3V3" (at 223.52 322.58 0) (effects (font (size 0.9 0.9)) (justify left bottom)))
(wire (pts (xy 271.78 325.12) (xy 223.52 325.12)) (stroke (width 0) (type default)))
(label "LOGIC_GND" (at 223.52 325.12 0) (effects (font (size 0.9 0.9)) (justify left bottom)))
(symbol (lib_id "CNC:Conn9") (at 477.52 304.8 0) (unit 1) (in_bom yes) (on_board yes) (dnp no) (property "Reference" "JCTRL1" (at 477.52 298.45 0) (effects (font (size 1.0 1.0)) )) (property "Value" "EXTERNAL SEQUENCER" (at 477.52 300.99 0) (effects (font (size 1.0 1.0)) ))(property "Footprint" "" (at 477.52 304.8 0) (effects (font (size 1.0 1.0)) hide)) (property "MPN" "" (at 477.52 304.8 0) (effects (font (size 1.0 1.0)) hide)))
(wire (pts (xy 472.44 304.8) (xy 424.18 304.8)) (stroke (width 0) (type default)))
(label "CORE_1V2_EN" (at 424.18 304.8 0) (effects (font (size 0.9 0.9)) (justify left bottom)))
(wire (pts (xy 472.44 307.34) (xy 424.18 307.34)) (stroke (width 0) (type default)))
(label "CORE_1V2_PG_OD" (at 424.18 307.34 0) (effects (font (size 0.9 0.9)) (justify left bottom)))
(wire (pts (xy 472.44 309.88) (xy 424.18 309.88)) (stroke (width 0) (type default)))
(label "LOGIC_GND" (at 424.18 309.88 0) (effects (font (size 0.9 0.9)) (justify left bottom)))
(wire (pts (xy 472.44 312.42) (xy 424.18 312.42)) (stroke (width 0) (type default)))
(label "IO_3V3_EN" (at 424.18 312.42 0) (effects (font (size 0.9 0.9)) (justify left bottom)))
(wire (pts (xy 472.44 314.96) (xy 424.18 314.96)) (stroke (width 0) (type default)))
(label "IO_3V3_PG_OD" (at 424.18 314.96 0) (effects (font (size 0.9 0.9)) (justify left bottom)))
(wire (pts (xy 472.44 317.5) (xy 424.18 317.5)) (stroke (width 0) (type default)))
(label "LOGIC_GND" (at 424.18 317.5 0) (effects (font (size 0.9 0.9)) (justify left bottom)))
(wire (pts (xy 472.44 320.04) (xy 424.18 320.04)) (stroke (width 0) (type default)))
(label "ESP_3V3_EN" (at 424.18 320.04 0) (effects (font (size 0.9 0.9)) (justify left bottom)))
(wire (pts (xy 472.44 322.58) (xy 424.18 322.58)) (stroke (width 0) (type default)))
(label "ESP_3V3_PG_OD" (at 424.18 322.58 0) (effects (font (size 0.9 0.9)) (justify left bottom)))
(wire (pts (xy 472.44 325.12) (xy 424.18 325.12)) (stroke (width 0) (type default)))
(label "LOGIC_GND" (at 424.18 325.12 0) (effects (font (size 0.9 0.9)) (justify left bottom)))
(symbol (lib_id "CNC:PWR_FLAG") (at 60.96 345.44 0) (unit 1) (in_bom no) (on_board no) (dnp no) (property "Reference" "#FLG01" (at 60.96 339.09 0) (effects (font (size 1.0 1.0)) )) (property "Value" "EXTERNAL" (at 60.96 341.63 0) (effects (font (size 1.0 1.0)) ))(property "Footprint" "" (at 60.96 345.44 0) (effects (font (size 1.0 1.0)) hide)) (property "MPN" "" (at 60.96 345.44 0) (effects (font (size 1.0 1.0)) hide)))
(wire (pts (xy 60.96 345.44) (xy 60.96 350.52)) (stroke (width 0) (type default)))
(label "CORE_5V" (at 60.96 350.52 0) (effects (font (size 0.9 0.9)) (justify left bottom)))
(symbol (lib_id "CNC:PWR_FLAG") (at 121.92 345.44 0) (unit 1) (in_bom no) (on_board no) (dnp no) (property "Reference" "#FLG02" (at 121.92 339.09 0) (effects (font (size 1.0 1.0)) )) (property "Value" "EXTERNAL" (at 121.92 341.63 0) (effects (font (size 1.0 1.0)) ))(property "Footprint" "" (at 121.92 345.44 0) (effects (font (size 1.0 1.0)) hide)) (property "MPN" "" (at 121.92 345.44 0) (effects (font (size 1.0 1.0)) hide)))
(wire (pts (xy 121.92 345.44) (xy 121.92 350.52)) (stroke (width 0) (type default)))
(label "LOGIC_GND" (at 121.92 350.52 0) (effects (font (size 0.9 0.9)) (justify left bottom)))
(text "THREE LOW-VOLTAGE REGULATORS - EXTERNAL SEQUENCING REQUIRED" (at 17.78 15.24 0) (effects (font (size 2.1 2.1)) (justify left top)))
(text "TPS62901 replaces the TPS62160 study here: tighter regulation and adjustable ramp. Frozen ledger unchanged. CORE_5V required 4.85–5.15V." (at 17.78 25.4 0) (effects (font (size 1.1 1.1)) (justify left top)))
(text "No PG-to-EN cascade. PG thresholds do not prove strict FPGA rail windows; PG is undefined below 1.8V VIN.\n6.8nF soft start models 2.231ms nominal; loaded ramp, input fault and restart sequencing remain unmeasured.\nVCC/PLL must precede VCCIO; FPGA reset and package supply/filter/decoupling connections are outside this block." (at 17.78 365.76 0) (effects (font (size 1.1 1.1)) (justify left top)))
(text "Discharge is conditional: requires a previous enable and input supply near 2V or above.\nNo guaranteed power-off discharge, latch-off, reverse-current blocking or machine permission.\nESP rail is separately regulated; independent upstream fault isolation is NOT implemented." (at 281.94 345.44 0) (effects (font (size 1.1 1.1)) (justify left top))))
